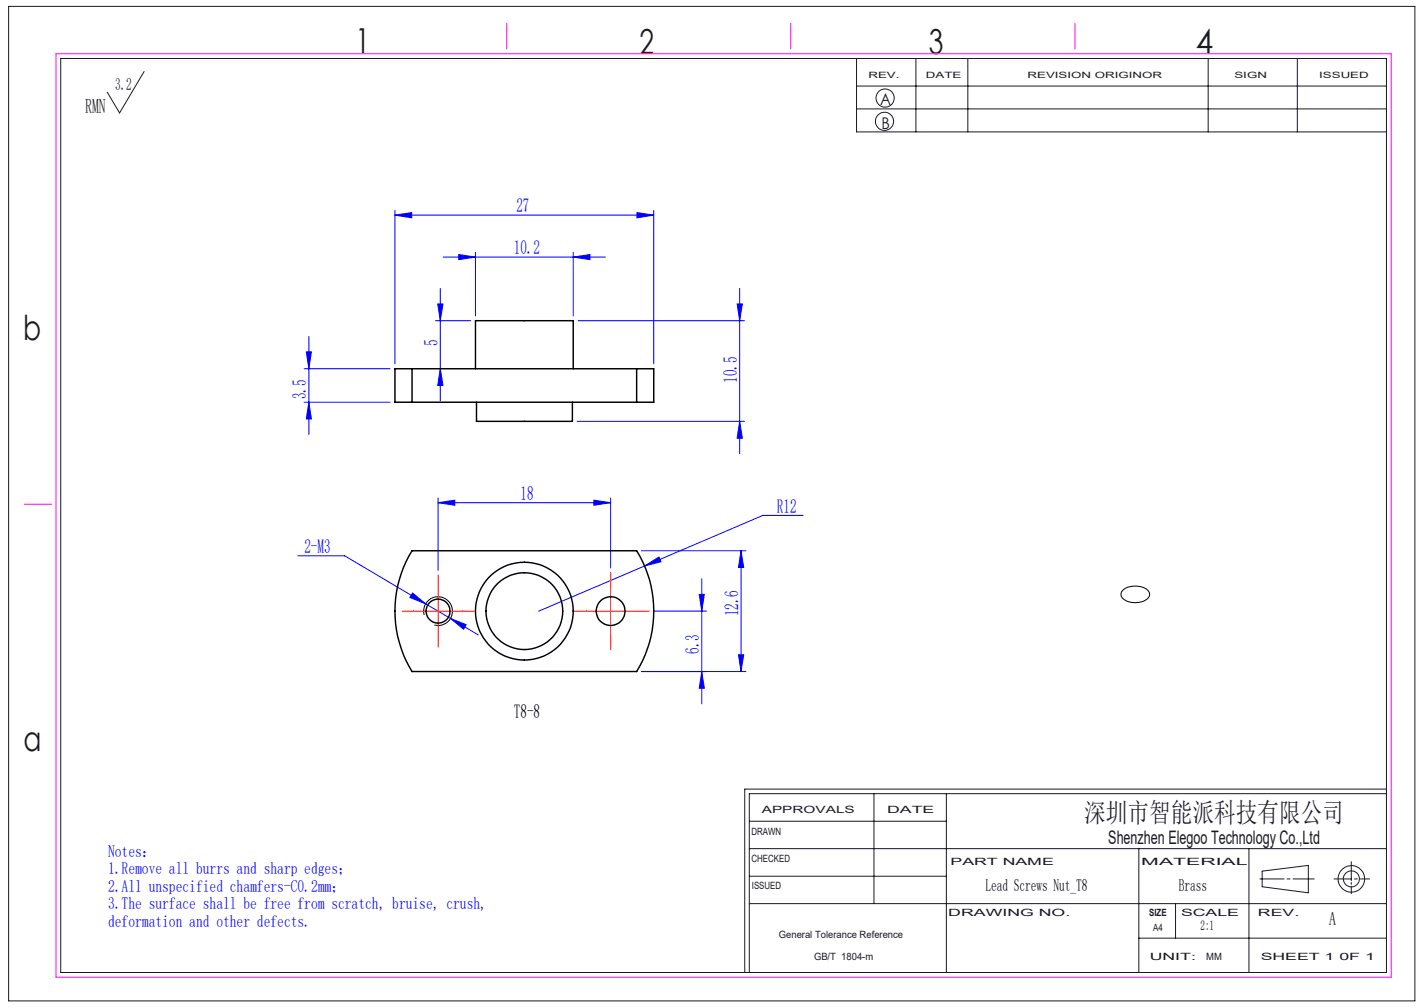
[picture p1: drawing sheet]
<svg xmlns="http://www.w3.org/2000/svg" width="297mm" height="210mm" viewBox="0 0 297 210" stroke-linecap="round" stroke-linejoin="round" font-family="sans-serif">
<g fill="none" stroke="#191924" stroke-width=".21">
<path d="M1.8 1.3h293.3v207.4h-293.3zM12.7 12.2h276.5v190.6h-276.5zM30.1 14.9l-5.2 8.7-2.5-4.4M178.6 12.2v15.3h110.6M178.6 17.9h110.6M191 12.2v15.3M201.9 12.2v15.3M252 12.2v15.3M270.6 12.2v15.3M178.6 22.7h110.6M156.3 177h132.9M156.3 171.3h41.1"/>
<path d="M182.3 165.5v22.9M197.4 165.5v37.3M237.5 177v25.8M260.5 177v25.8M281.8 179.7v4M289.2 165.5h-132.9v37.3M289.2 164.6h-133.9v38.2M156.3 188.4h132.9M156.3 182.7h41.1M237.5 195.6h51.7M245.2 188.4v7.2M262.8 183.3h5"/>
<path d="M263.2 181.7l9.7-1.2v5.7l-9.7-1.3zM268.4 183.3h.7M269.7 183.3h4.4M278.2 183.3h3.6M281.8 184v.4M281.8 184.8v1.6M282.5 183.3h.6M283.7 183.3h1.9"/>
<circle cx="184.5" cy="25.3" r="1.9"/>
<circle cx="184.6" cy="20.4" r="1.89"/>
<circle cx="281.9" cy="183.3" r="1.68"/>
<circle cx="281.9" cy="183.3" r="2.77"/>
</g>
<g fill="none" stroke="#00f" stroke-width=".21">
<path d="M82.4 44.9l3.5-.6v1.1zM82.4 43.9v32M82.4 44.9h53.9M92.4 53.6h33.9M95.7 53.1l3.5 .5-3.5 .5zM99.2 52.6v13.3M119.6 53.6l3.4-.5v1zM119.6 52.6v13.3M132.9 44.3l3.4 .6-3.4 .5zM136.3 43.9v32M63.4 76.9h18M63.9 73.4h1l-.5 3.5z"/>
<path d="M64.4 70.2v20.4M90.8 66.9h7.4M91.3 63.4h1.1l-.6 3.5zM91.8 76.9l.6 3.5h-1.1zM91.8 60.1v23.5M120.6 66.9h34.7M153.7 63.4h1.1l-.5 3.5zM154.3 60.1v34.5M63.4 83.9h18M64.4 83.9l.5 3.5h-1zM120.4 87.9h34.9M154.3 87.9l.5 3.5h-1.1z"/>
<path d="M62.1 115.9h9.8l16.9 10M91.4 104.8l3.5-.5v1.1zM91.4 103.8v15.1M91.4 104.8h36M123.9 104.3l3.5 .5-3.5 .6zM127.4 103.8v14.7M133.8 114.9h21.8M134.4 118l3-1.8 .5 .9zM134.4 118l-22 9.5M154.6 114.9l.5 3.4h-1.1zM154.6 114.9v25.1M167.5 107.5h-8.4l-24.7 10.5"/>
<path d="M86 123.7l2.8 2.2-3.3-1.3zM88.8 125.9l5.1 3.1M93.9 129l3.3 1.3-.5 .9zM93.9 129l5.8 3.4M136.3 127.5h11.1M145.8 124h1.1l-.5 3.5zM146.4 120.7v26.1M154 136.6h1.1l-.5 3.4zM146.4 140l.5 3.5h-1.1zM155.6 140h-21.8"/>
</g>
<path d="M88.5 128.2a2.99 2.99 0 0 1 2.6-3.7 2.99 2.99 0 0 1 3.3 3.2 2.99 2.99 0 0 1-3.8 2.6M234.4 122.9a4.2 4.2 0 0 1 5.2 .4 1.42 1.42 0 0 1-1.1 2.1 4.1 4.1 0 0 1-4.6-.9 1.26 1.26 0 0 1 .5-1.6z" fill="none" stroke="#000" stroke-width=".21"/>
<path d="M11.7 11.2h278.5v192.6h-278.5zM105.7 4.9v5.3M164.9 4.9v5.3M224.2 4.9v5.3M5 105.2h5.8" fill="none" stroke="#f0f" stroke-width=".21"/>
<path d="M86.4 127.4h-2.5M91.4 122.4v-2.5M91.4 132.4v2.5M96.4 127.4h2.5M122.4 127.4h-3M127.4 122.4v-3M127.4 132.4v3M132.4 127.4h3" fill="none" stroke="#f00" stroke-width=".21" stroke-dasharray="30.5 1.3 1.3 1.3"/>
<path d="M86.4 127.5h10M91.4 122.4v10.1M122.4 127.5h10M127.4 122.4v10.1" fill="none" stroke="#f00" stroke-width=".21"/>
<g fill="#00f">
<path d="M82.4 44.9l3.5-.6v1.1zM132.9 44.3l3.4 .6-3.4 .5zM95.7 53.1l3.5 .5-3.5 .5zM119.6 53.6l3.4-.5v1zM134.4 118l3.5-.9-.5-.9zM91.4 104.8l3.5-.5v1.1zM123.9 104.3l3.5 .5-3.5 .6zM93.9 129l2.8 2.2 .5-.9zM86 123.7l-.5 .9 3.3 1.3z"/>
<path d="M154.6 114.9l.5 3.4h-1.1zM154 136.6h1.1l-.5 3.4z"/>
<path d="M91.8 76.9l.6 3.5h-1.1zM91.3 63.4h1.1l-.6 3.5z"/>
<path d="M63.9 73.4h1l-.5 3.5zM64.4 83.9l.5 3.5h-1zM153.7 63.4h1.1l-.5 3.5zM154.3 87.9l.5 3.5h-1.1z"/>
<path d="M145.8 124h1.1l-.5 3.5zM146.4 140l.5 3.5h-1.1z"/>
</g>
<g fill="none" stroke="#000" stroke-width=".3">
<path d="M85.9 76.9h-3.5v7h3.5M85.9 76.9v7M85.9 76.9h46.9M99.2 76.9v-10h20.4v10M132.8 76.9h3.5v7h-3.5M132.8 76.9v7M85.9 83.9h46.9M99.4 83.9v4h20v-4M85.9 114.9h46.9a24 24 0 0 1 0 25.1h-46.9a24 24 0 0 1 0-25.1z"/>
<circle cx="91.4" cy="127.4" r="2.5"/>
<circle cx="109.4" cy="127.4" r="8"/>
<circle cx="109.4" cy="127.4" r="10.2"/>
<circle cx="127.4" cy="127.4" r="3"/>
</g>
<g font-size="7.2" fill="#191924">
<text x="74.1" y="11">1</text>
<text x="133.4" y="11.2">2</text>
<text x="193.7" y="11.3">3</text>
<text x="249.4" y="11.3">4</text>
<text x="4.8" y="70.9">b</text>
<text x="4.9" y="156.5">a</text>
</g>
<text font-size="5.6" fill="#191924" x="226.2" y="171.5">深圳市智能派科技有限公司</text>
<text font-size="4.2" fill="#191924" x="17.8" y="23.5">RMN</text>
<g font-size="4.1" fill="#00f">
<text x="107.7" y="44.3">27</text>
<text x="107.2" y="53">10.2</text>
<text x="91.3" y="72.1" transform="rotate(-90 91.3 72.1)">5</text>
<text x="63.9" y="83.2" transform="rotate(-90 63.9 83.2)">3.5</text>
<text x="153.7" y="79.8" transform="rotate(-90 153.7 79.8)">10.5</text>
<text x="108.6" y="104.3">18</text>
<text x="162.1" y="106.9">R12</text>
<text x="63.5" y="115.3">2-M3</text>
<text x="154" y="128.5" transform="rotate(-90 154 128.5)">12.6</text>
<text x="145.8" y="136.4" transform="rotate(-90 145.8 136.4)">6.3</text>
</g>
<text font-size="4.1" x="107.2" y="149.7">T8-8</text>
<g font-size="3.9" fill="#191924">
<text x="231.2" y="176">Shenzhen Elegoo Technology Co.,Ltd</text>
<text x="277.2" y="193">A</text>
</g>
<text font-size="3.5" fill="#191924" x="24" y="18.7">3.2</text>
<g font-size="3.5" fill="#00f">
<text x="22.5" y="178.7">Notes：</text>
<text x="22.5" y="182.4">1.Remove all burrs and sharp edges；</text>
<text x="22.5" y="186">2.All unspecified chamfers-C0.2mm；</text>
<text x="22.5" y="189.6">3.The surface shall be free from scratch, bruise, crush,</text>
<text x="22.5" y="193.3">deformation and other defects.</text>
</g>
<g font-size="3.5">
<text x="205.5" y="185.8">Lead Screws Nut_T8</text>
<text x="245.8" y="185.8">Brass</text>
</g>
<g font-size="3.4" fill="#191924">
<text x="183.6" y="22">A</text>
<text x="183.8" y="27">B</text>
</g>
<text font-size="2.8" x="250.4" y="193.9">2:1</text>
<g font-size="2.1" fill="#191924">
<text x="158.9" y="169.5">APPROVALS</text>
<text x="185" y="169.5">DATE</text>
<text x="156.7" y="174.2">DRAWN</text>
<text x="156.7" y="179.7">CHECKED</text>
<text x="156.8" y="185.4">ISSUED</text>
<text x="198.2" y="180.4">PART NAME</text>
<text x="238" y="180.4">MATERIAL</text>
<text x="197.8" y="191">DRAWING NO.</text>
<text x="239.7" y="191">SIZE</text>
<text x="246.3" y="191">SCALE</text>
<text x="262.4" y="191">REV.</text>
<text x="162.4" y="195.6">General Tolerance Reference</text>
<text x="240.5" y="194.1">A4</text>
<text x="169.8" y="200.2">GB/T 1804-m</text>
<text x="239.8" y="200.2">UNIT:</text>
<text x="251.6" y="200.2">MM</text>
<text x="262.9" y="200.2">SHEET 1 0F 1</text>
</g>
<g font-size="1.8" fill="#191924">
<text x="181.1" y="16.3">REV.</text>
<text x="193.1" y="16.3">DATE</text>
<text x="214.3" y="16.3">REVISION ORIGINOR</text>
<text x="257.5" y="16.3">SIGN</text>
<text x="275.1" y="16.3">ISSUED</text>
</g>
</svg>
